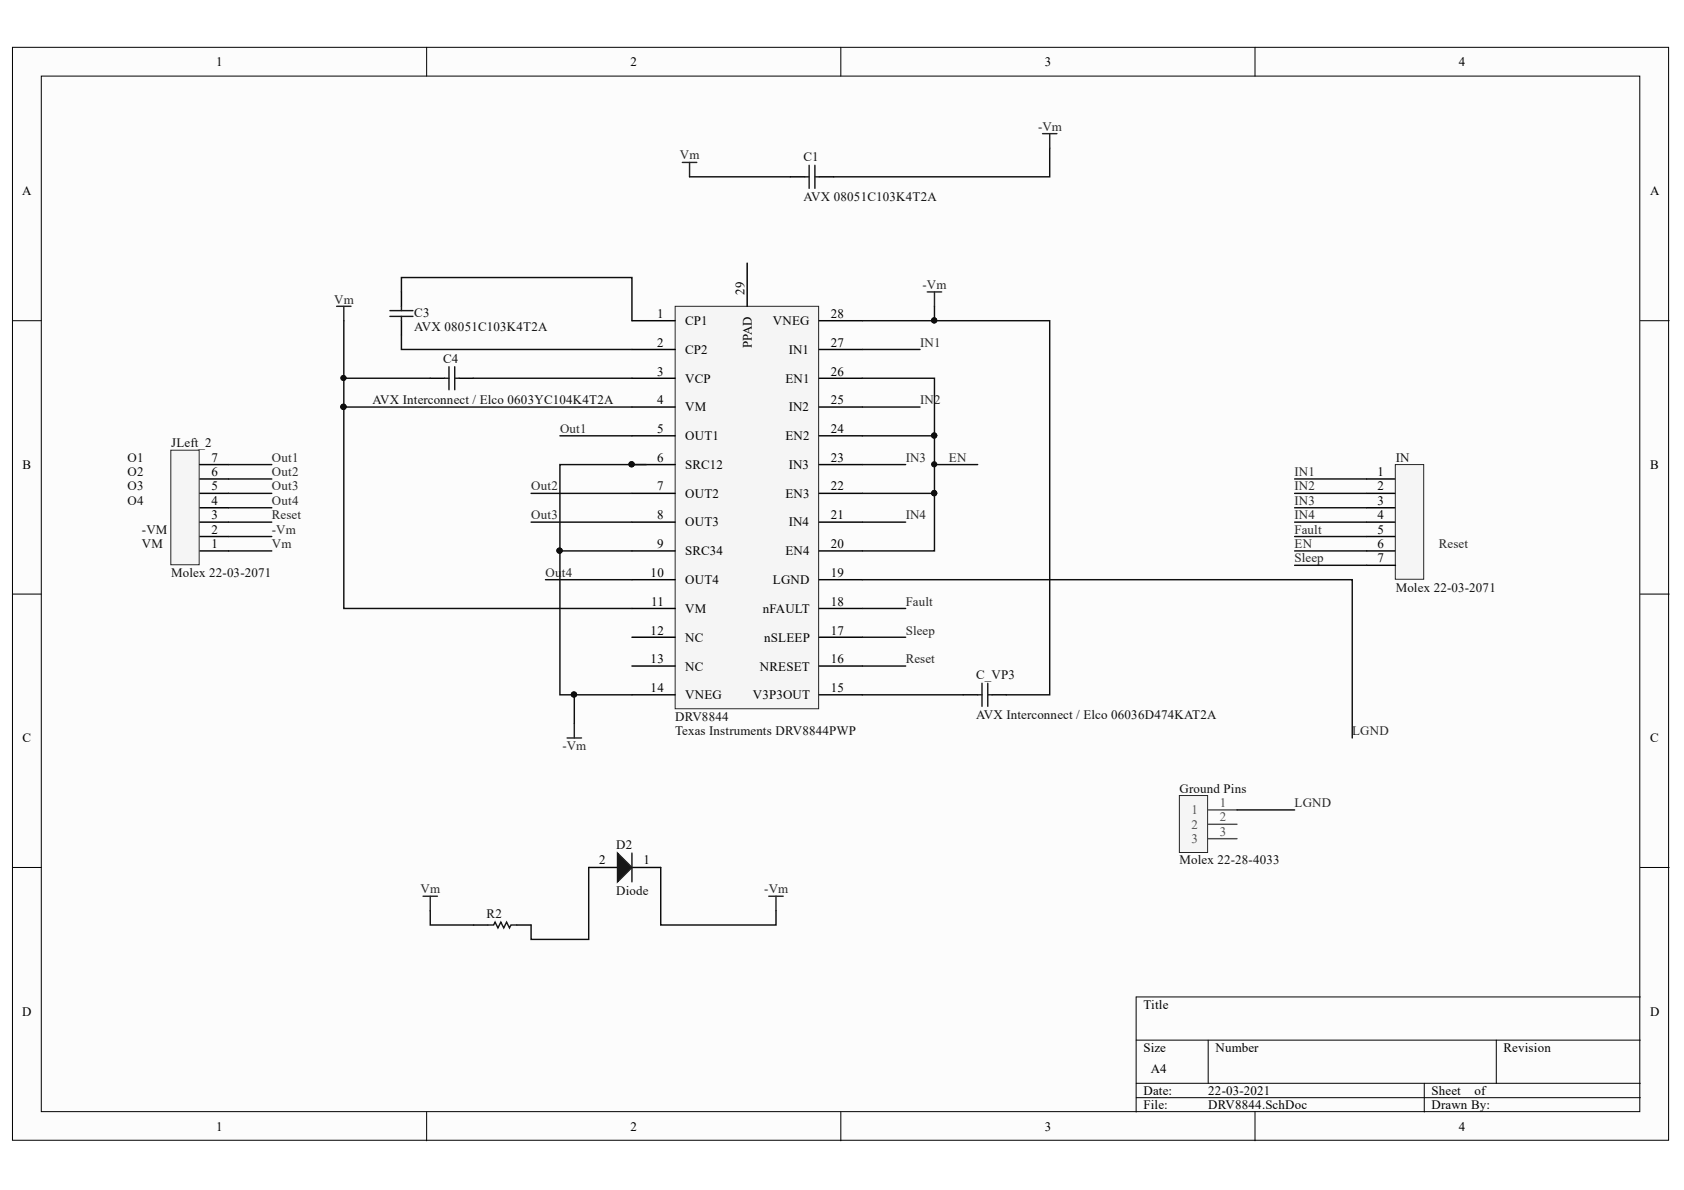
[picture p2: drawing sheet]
<svg xmlns="http://www.w3.org/2000/svg" width="297mm" height="210mm" viewBox="0 0 297 210" stroke-linecap="round" stroke-linejoin="round" font-family="sans-serif">
<g fill="#fcfcfc" stroke="#000" stroke-width=".18">
<path d="M2.2 8.3h292.1v192.8h-292.1z"/>
<path d="M7.3 13.4h281.9v182.7h-281.9z"/>
</g>
<g fill="none" stroke="#000" stroke-width=".18">
<path d="M75.3 8.3v5.1M148.3 8.3v5.1M221.4 8.3v5.1M2.2 56.6h5.1M289.3 56.6h5.1M2.2 104.8h5.1M289.3 104.8h5.1M2.2 153h5.1M289.3 153h5.1M289.3 175.9h-88.9v20.3M75.3 196.2v5M148.3 196.2v5"/>
<path d="M200.4 183.5h88.9M200.4 191.1h88.9M200.4 193.6h88.9M213.1 183.5v7.6M221.4 196.2v5M251.2 191.1v5.1M263.9 183.5v7.6"/>
</g>
<path d="M119.1 54h25.3v71h-25.3z" fill="#f5f5f5" stroke="#262626" stroke-width=".18"/>
<g fill="none" stroke="#000" stroke-width=".25">
<path d="M70.8 51.5v2.5M70.8 56.6v2.5M111.5 56.6h7.6M131.8 46.4v7.6M144.5 56.6h7.6M111.5 61.6h7.6M111.5 66.7h7.6M111.5 71.8h7.6M111.5 76.9h7.6M144.5 61.6h7.6M144.5 66.7h7.6M144.5 71.8h7.6"/>
<path d="M144.5 76.9h7.6M111.5 81.9h7.6M111.5 87h7.6M111.5 92.1h7.6M111.5 97.2h7.6M144.5 81.9h7.6M144.5 87h7.6M144.5 92.1h7.6M144.5 97.2h7.6M241.1 87h5M241.1 92.1h5M241.1 97.2h5"/>
<path d="M241.1 84.5h5M241.1 89.6h5M241.1 94.6h5M111.5 102.3h7.6M111.5 107.3h7.6M111.5 112.4h7.6M111.5 117.5h7.6M144.5 102.3h7.6M144.5 107.3h7.6M144.5 112.4h7.6M144.5 117.5h7.6M111.5 122.6h7.6"/>
<path d="M144.5 122.6h7.6"/>
</g>
<circle cx="111.4" cy="81.9" r=".46" fill="#0e0e0e" stroke="#0e0e0e" stroke-width=".18"/>
<path d="M68.8 54.8h4M68.8 55.8h4M70.8 54v.8M70.8 55.8v.8" fill="none" stroke="#1c1c1c" stroke-width=".25"/>
<path d="M246.1 81.9h5v20.3h-5z" fill="#f5f5f5" stroke="#262626" stroke-width=".18"/>
<path d="M35.2 97.2h5.1M35.2 94.6h5.1M35.2 92.1h5.1M35.2 89.6h5.1M35.2 87h5.1M35.2 84.5h5.1M241.1 99.7h5M83.5 163.2h2.6M91.1 163.2h2.6" fill="none" stroke="#000" stroke-width=".25"/>
<path d="M120.4 28.7h2.5M121.6 28.7v2.5M74.6 158.1h2.6M75.9 158.1v2.5M135.6 158.1h2.5M136.9 158.1v2.5" fill="none" stroke="#262626" stroke-width=".25"/>
<path d="M86.1 163.2h1l.2-.5 .5 1 .5-1 .6 1 .5-1 .5 1 .2-.5h1" fill="none" stroke="#1c1c1c" stroke-width=".25"/>
<path d="M70.8 59.1v2.5h40.7M103.8 153v12.7h-10.1v-2.5M75.9 160.6v2.6h7.6" fill="none" stroke="#0e0e0e" stroke-width=".25"/>
<path d="M30.1 79.4h5v20.2h-5z" fill="#f5f5f5" stroke="#262626" stroke-width=".18"/>
<path d="M139.4 31.2h2.6M144.5 31.2h2.5M75.9 66.7h2.5M81 66.7h2.5M35.2 81.9h5.1M169.9 122.6h2.6M175 122.6h2.5M103.8 153h5.1M111.5 153h5" fill="none" stroke="#000" stroke-width=".25"/>
<path d="M183.9 23.6h2.5M185.2 23.6v2.5M59.4 54h2.5M60.6 54v2.6M163.6 51.5h2.5M164.8 51.5v2.5M100 130.2h2.6M101.3 127.6v2.6" fill="none" stroke="#262626" stroke-width=".25"/>
<g fill="none" stroke="#1c1c1c" stroke-width=".25">
<path d="M142 31.2h.7M142.7 29.2v4M143.7 29.2v4M143.7 31.2h.8M78.4 66.7h.8M79.2 64.7v4.1M80.2 64.7v4.1M80.2 66.7h.8M172.5 122.6h.7M173.2 120.5v4.1M174.2 120.5v4.1M174.2 122.6h.8"/>
<path d="M111.5 150.5v5"/>
</g>
<g fill="none" stroke="#0e0e0e" stroke-width=".25">
<path d="M121.6 31.2h17.8M185.2 26.1v5.1h-38.2M60.6 56.6v15.2h50.9M70.8 51.5v-2.5h40.7v7.6M164.8 54v2.6h-12.7M164.8 56.6h20.4v66h-7.7M60.6 71.8v35.5h50.9M60.6 66.7h15.3M83.5 66.7h28M98.8 76.9h12.7M152.1 66.7h12.7v10.2h-12.7M152.1 61.6h10.2"/>
<path d="M152.1 71.8h10.2M164.8 76.9v10.1h-12.7M40.3 81.9h7.6M40.3 92.1h7.6M40.3 84.5h7.6M40.3 87h7.6M40.3 89.6h7.6M40.3 94.6h7.6M40.3 97.2h7.6M93.7 92.1h17.8M93.7 87h17.8M111.5 97.2h-12.7v25.4h2.5"/>
<path d="M114 81.9h-15.2v15.3M152.1 81.9h7.6M152.1 92.1h7.6M164.8 87v10.2h-12.7M164.8 81.9h7.7M228.4 92.1h12.7M228.4 84.5h12.7M228.4 87h12.7M228.4 89.6h12.7M228.4 94.6h12.7M228.4 97.2h12.7M228.4 99.7h12.7"/>
<path d="M96.2 102.3h15.3M152.1 102.3h86.4v27.9M152.1 112.4h7.6M152.1 107.3h7.6M152.1 117.5h7.6M111.5 122.6h-10.2v5M152.1 122.6h17.8M116.5 153v10.2h20.4v-2.6"/>
</g>
<g fill="#0e0e0e" stroke="#0e0e0e" stroke-width=".18">
<circle cx="164.8" cy="56.5" r=".46"/>
<circle cx="101.2" cy="122.5" r=".46"/>
<circle cx="98.7" cy="97.1" r=".46"/>
<circle cx="60.6" cy="71.8" r=".47"/>
<circle cx="60.6" cy="66.7" r=".46"/>
<circle cx="164.8" cy="76.8" r=".46"/>
<circle cx="164.8" cy="87" r=".46"/>
<circle cx="164.8" cy="81.9" r=".46"/>
</g>
<path d="M108.9 150.5l2.6 2.5-2.6 2.5z" fill="#1c1c1c" stroke="#1c1c1c" stroke-width=".25"/>
<path d="M208 140.3h5v10.1h-5z" fill="#f5f5f5" stroke="#262626" stroke-width=".18"/>
<path d="M213.1 142.9h5.1M213.1 145.4h5.1M213.1 147.9h5.1" fill="none" stroke="#505050" stroke-width=".25"/>
<path d="M218.2 142.9h10.2" fill="none" stroke="#0e0e0e" stroke-width=".25"/>
<g font-size="2.3">
<text x="38.1" y="11.7">1</text>
<text x="111.2" y="11.7">2</text>
<text x="184.3" y="11.7">3</text>
<text x="257.3" y="11.7">4</text>
<text x="3.9" y="34.5">A</text>
<text x="291.1" y="34.5">A</text>
<text x="131.3" y="52" transform="rotate(-90 131.3 52)">29</text>
<text x="115.9" y="56.1">1</text>
<text x="120.9" y="57.4">CP1</text>
<text x="136.3" y="57.4">VNEG</text>
<text x="146.6" y="56.1">28</text>
<text x="115.9" y="61.2">2</text>
<text x="120.9" y="62.4">CP2</text>
<text x="132.6" y="61.4" transform="rotate(-90 132.6 61.4)">PPAD</text>
<text x="139.1" y="62.4">IN1</text>
<text x="146.6" y="61.2">27</text>
<text x="115.9" y="66.2">3</text>
<text x="115.9" y="71.3">4</text>
<text x="120.9" y="67.5">VCP</text>
<text x="138.5" y="67.5">EN1</text>
<text x="146.6" y="71.3">25</text>
<text x="146.6" y="66.2">26</text>
<text x="115.9" y="76.4">5</text>
<text x="120.9" y="72.6">VM</text>
<text x="120.9" y="77.6">OUT1</text>
<text x="138.5" y="77.6">EN2</text>
<text x="139.1" y="72.6">IN2</text>
<text x="146.6" y="76.4">24</text>
<text x="4" y="82.7">B</text>
<text x="37.3" y="84">6</text>
<text x="37.3" y="81.4">7</text>
<text x="115.9" y="81.4">6</text>
<text x="120.9" y="82.7">SRC12</text>
<text x="139.1" y="82.7">IN3</text>
<text x="146.6" y="81.4">23</text>
<text x="243" y="84">1</text>
<text x="291.1" y="82.7">B</text>
<text x="37.3" y="89">4</text>
<text x="37.3" y="86.5">5</text>
<text x="115.9" y="86.5">7</text>
<text x="120.9" y="87.8">OUT2</text>
<text x="138.5" y="87.8">EN3</text>
<text x="146.6" y="86.5">22</text>
<text x="243" y="86.5">2</text>
<text x="243" y="89">3</text>
<text x="37.3" y="94.1">2</text>
<text x="37.3" y="91.6">3</text>
<text x="115.9" y="91.6">8</text>
<text x="120.9" y="92.8">OUT3</text>
<text x="139.1" y="92.8">IN4</text>
<text x="146.6" y="91.6">21</text>
<text x="243" y="91.6">4</text>
<text x="243" y="94.1">5</text>
<text x="37.3" y="96.6">1</text>
<text x="114.8" y="101.7">10</text>
<text x="115.9" y="96.6">9</text>
<text x="120.9" y="97.9">SRC34</text>
<text x="138.5" y="97.9">EN4</text>
<text x="146.6" y="101.7">19</text>
<text x="146.6" y="96.6">20</text>
<text x="243" y="96.6">6</text>
<text x="243" y="99.2">7</text>
<text x="114.8" y="106.9">11</text>
<text x="120.9" y="103">OUT4</text>
<text x="136.3" y="103">LGND</text>
<text x="146.6" y="106.9">18</text>
<text x="114.8" y="111.9">12</text>
<text x="120.9" y="108.1">VM</text>
<text x="120.9" y="113.2">NC</text>
<text x="134.6" y="108.1">nFAULT</text>
<text x="134.8" y="113.2">nSLEEP</text>
<text x="146.6" y="111.9">17</text>
<text x="114.8" y="117">13</text>
<text x="120.9" y="118.3">NC</text>
<text x="134" y="118.3">NRESET</text>
<text x="146.6" y="117">16</text>
<text x="114.8" y="122.1">14</text>
<text x="120.9" y="123.3">VNEG</text>
<text x="132.8" y="123.3">V3P3OUT</text>
<text x="146.6" y="122.1">15</text>
<text x="4" y="130.9">C</text>
<text x="291.1" y="130.9">C</text>
<text x="105.7" y="152.5">2</text>
<text x="113.5" y="152.5">1</text>
<text x="3.9" y="179.2">D</text>
<text x="201.7" y="177.9">Title</text>
<text x="291.1" y="179.2">D</text>
<text x="201.7" y="185.5">Size</text>
<text x="214.4" y="185.5">Number</text>
<text x="265.2" y="185.5">Revision</text>
<text x="203" y="189.3">A4</text>
<text x="201.7" y="193.1">Date:</text>
<text x="201.7" y="195.7">File:</text>
<text x="213.1" y="193.1">22-03-2021</text>
<text x="213.1" y="195.7">DRV8844.SchDoc</text>
<text x="252.5" y="193.1">Sheet</text>
<text x="252.5" y="195.7">Drawn By:</text>
<text x="260.1" y="193.1">of</text>
<text x="38.1" y="199.5">1</text>
<text x="111.2" y="199.5">2</text>
<text x="184.3" y="199.5">3</text>
<text x="257.3" y="199.5">4</text>
</g>
<g font-size="2.3" fill="#262626">
<text x="183.1" y="23.1">-Vm</text>
<text x="119.9" y="28.1">Vm</text>
<text x="58.9" y="53.6">Vm</text>
<text x="162.7" y="51">-Vm</text>
<text x="162.3" y="61.2">IN1</text>
<text x="162.3" y="71.3">IN2</text>
<text x="98.8" y="76.4">Out1</text>
<text x="48" y="81.4">Out1</text>
<text x="48" y="84">Out2</text>
<text x="159.8" y="81.4">IN3</text>
<text x="167.4" y="81.4">EN</text>
<text x="228.3" y="84">IN1</text>
<text x="48" y="86.5">Out3</text>
<text x="48" y="89">Out4</text>
<text x="93.7" y="86.5">Out2</text>
<text x="228.3" y="86.5">IN2</text>
<text x="228.3" y="89">IN3</text>
<text x="48" y="94.1">-Vm</text>
<text x="48" y="91.6">Reset</text>
<text x="93.7" y="91.6">Out3</text>
<text x="159.8" y="91.6">IN4</text>
<text x="228.3" y="91.6">IN4</text>
<text x="228.3" y="94.1">Fault</text>
<text x="48" y="96.6">Vm</text>
<text x="96.2" y="101.7">Ou</text>
<text x="99.1" y="101.7">t4</text>
<text x="228.3" y="96.6">EN</text>
<text x="228.3" y="99.2">Sleep</text>
<text x="253.8" y="96.6">Reset</text>
<text x="159.8" y="106.9">Fault</text>
<text x="159.8" y="111.9">Sleep</text>
<text x="159.8" y="117">Reset</text>
<text x="238.5" y="129.7">LGND</text>
<text x="99.2" y="132.2">-Vm</text>
<text x="228.3" y="142.4">LGND</text>
<text x="74.2" y="157.6">Vm</text>
<text x="134.8" y="157.6">-Vm</text>
</g>
<g font-size="2.3" fill="#0e0e0e">
<text x="141.7" y="28.4">C1</text>
<text x="141.7" y="35.5">AVX 08051C103K4T2A</text>
<text x="73.1" y="55.8">C3</text>
<text x="73.1" y="58.4">AVX 08051C103K4T2A</text>
<text x="78.1" y="64">C4</text>
<text x="65.7" y="71.3">AVX Interconnect / Elco 0603YC104K4T2A</text>
<text x="22.5" y="81.4">O1</text>
<text x="22.5" y="84">O2</text>
<text x="30.2" y="78.9">JLeft_2</text>
<text x="246.2" y="81.4">IN</text>
<text x="22.5" y="86.5">O3</text>
<text x="22.5" y="89">O4</text>
<text x="25" y="94.1">-VM</text>
<text x="25" y="96.6">VM</text>
<text x="30.2" y="101.7">Molex 22-03-2071</text>
<text x="246.2" y="104.3">Molex 22-03-2071</text>
<text x="172.2" y="119.8">C_VP3</text>
<text x="119.1" y="127.1">DRV8844</text>
<text x="119.1" y="129.7">Texas Instruments DRV8844PWP</text>
<text x="172.2" y="126.9">AVX Interconnect / Elco 06036D474KAT2A</text>
<text x="208" y="139.8">Ground Pins</text>
<text x="108.7" y="149.7">D2</text>
<text x="208" y="152.5">Molex 22-28-4033</text>
<text x="85.8" y="161.9">R2</text>
<text x="108.7" y="157.8">Diode</text>
</g>
<g font-size="2.3" fill="#505050">
<text x="210.2" y="143.6">1</text>
<text x="215.1" y="142.4">1</text>
<text x="210.2" y="146.2">2</text>
<text x="210.2" y="148.7">3</text>
<text x="215.1" y="144.9">2</text>
<text x="215.1" y="147.4">3</text>
</g>
</svg>
